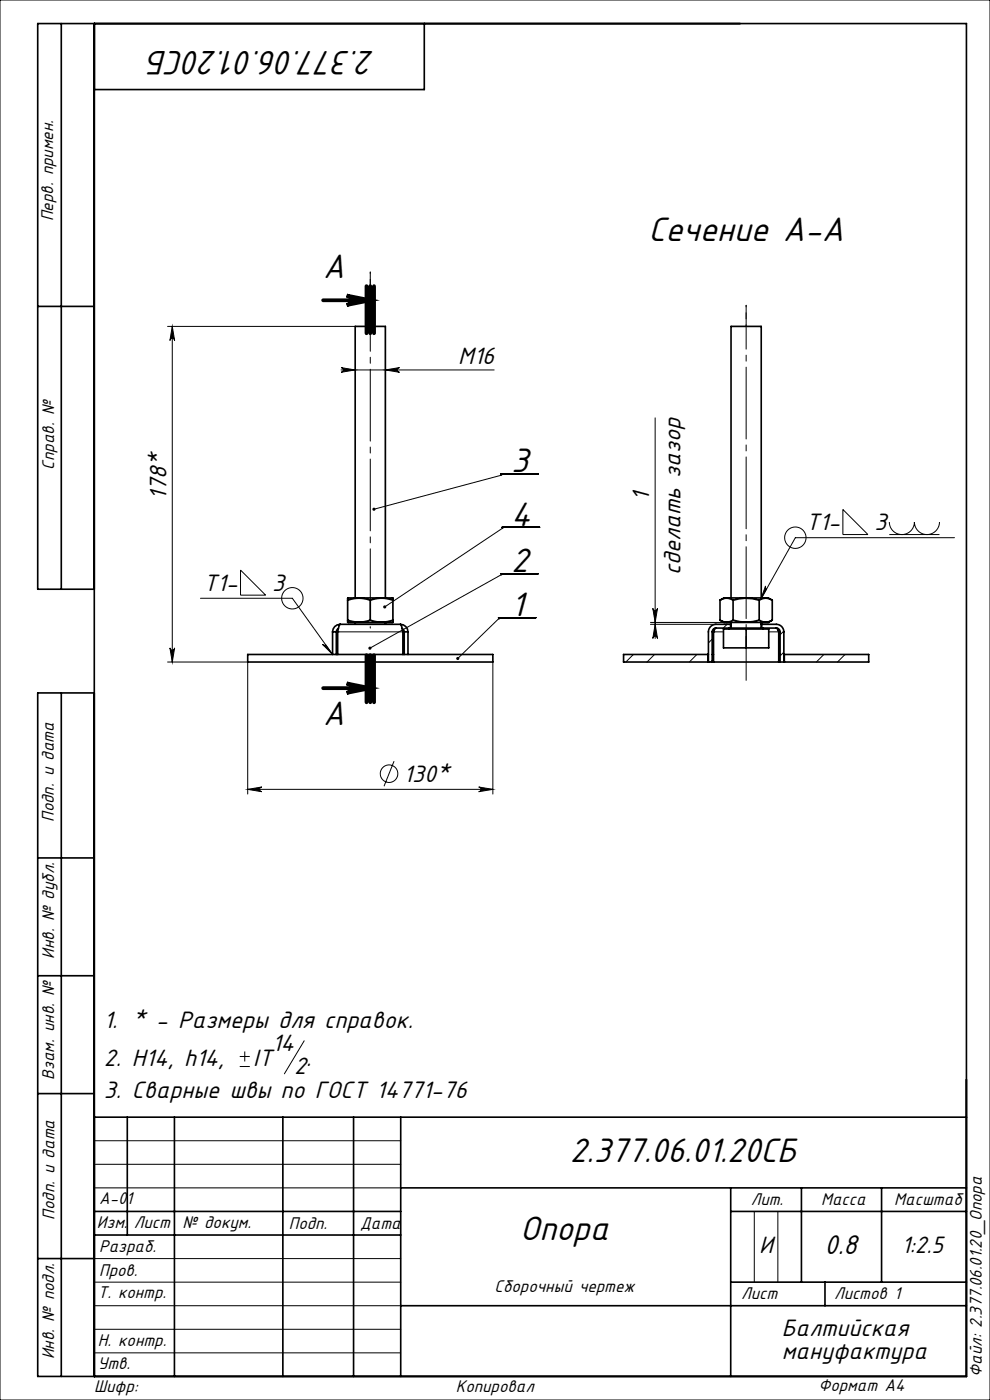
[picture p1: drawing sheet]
<svg xmlns="http://www.w3.org/2000/svg" width="210mm" height="297mm" viewBox="0 0 210 297" stroke-linecap="round" stroke-linejoin="round" font-family="sans-serif">
<g fill="none" stroke="#000" stroke-width=".21">
<path d="M0 0h210v297h-210zM35.5 69.2h39.8M36.5 69.2l.5 3a.5 .5 0 0 0-.5-.4 .5 .5 0 0 0-.5 .4zM36.5 69.2v71.2M72.3 78l3 .5-3 .5a.5 .5 0 0 0 .5-.5 .5 .5 0 0 0-.5-.5zM72.3 78.5h32.5M81.7 78.5l3-.5a.5 .5 0 0 0-.4 .5 .5 .5 0 0 0 .4 .5zM139 88.6v46.8M106.2 100.8h.1M106.2 100.6h8M106.2 100.8l-26.9 7.2M106.5 112.1h.1"/>
<path d="M106.5 111.8h8M106.5 112.1l-24.9 16.7M178.8 108.1l5.3 5.3h-5.3zM188.6 110.7a2.66 2.66 0 0 0 2.7 2.7 2.66 2.66 0 0 0 2.7-2.7 2.66 2.66 0 0 0 2.6 2.7 2.66 2.66 0 0 0 2.7-2.7M188.6 113.4h10.7M202.5 114.1h-33.8l-7.3 13.1M36 137.4a.5 .5 0 0 0 .5 .5 .5 .5 0 0 0 .5-.5l-.5 3zM42.5 126.9h19.5l8.6 11.9M51 120.9l5.3 5.4h-5.3zM68.4 136.7l.4 .2 .3-.1 1.5 2zM71.6 134h13.9M105.7 131.3h.1"/>
<path d="M105.7 131h8M105.7 131.3l-8.6 8.4M106.2 122h.1M106.2 121.7h8M106.2 122l-27.7 15.5M134.3 138.8l-1.6 1.6M138 132h15.6M138 132.4h13.9M138.5 129a.5 .5 0 0 0 .5 .5 .5 .5 0 0 0 .5-.5l-.5 3zM138.8 138.8l-1.6 1.6M139 132.4l.5 3a.5 .5 0 0 0-.5-.4 .5 .5 0 0 0-.5 .4zM147.8 138.8l-1.6 1.6"/>
<path d="M151.1 135.6l-.8 .8M151.4 134h2.1M154.2 132.4l-.8 .8M162.4 124.3v.4l.2 .3-1.2 2.2zM163.1 134h2.1M166.3 133.9l-.8 .8M166.3 138.4l-.8 .8M174.8 138.8l-1.6 1.6M179.3 138.8l-1.6 1.6M35.5 140.4h17v28.1M104.5 140.4v28.1M151.1 140.1l-.4 .3"/>
<path d="M52.5 167.5l3-.5a.5 .5 0 0 0-.4 .5 .5 .5 0 0 0 .4 .5zM52.5 167.5h52M83.6 161.5l-2.1 5.3M101.5 167l3 .5-3 .5a.5 .5 0 0 0 .5-.5 .5 .5 0 0 0-.5-.5zM50.9 226.3h2.1M50.9 224.1h2.1M51.9 223.1v2.1M64.5 220.8l-4.2 7M20 242h65M20 247h65M20 252h65M160 257v15"/>
<path d="M165 257v15M20 277h65M20 272h65M20 267h65M20 287h65M20 282h65"/>
<circle cx="168.7" cy="114.1" r="2.27"/>
<circle cx="62" cy="126.9" r="2.27"/>
<circle cx="82.5" cy="164.1" r="1.86"/>
</g>
<path d="M73.5 62.7l5 1-5 1a1 1 0 0 0 1-1 1 1 0 0 0-1-1zM73.5 145l5 1-5 1a1 1 0 0 0 1-1 1 1 0 0 0-1-1z" fill="none" stroke="#000" stroke-width=".8" stroke-linecap="butt"/>
<path d="M68.5 63.7h10M77.7 60.7v10M78.5 60.7v10M79.3 60.7v10M77.7 139v10M78.5 139v10M79.3 139v10zM68.5 146h10" fill="none" stroke="#000" stroke-width=".8"/>
<path d="M78.5 69.2v-11.5" fill="none" stroke="#000" stroke-width=".21" stroke-dasharray="15.2 1.3 1.3 1.3" stroke-dashoffset="11.4"/>
<path d="M78.5 57.7v75.5" fill="none" stroke="#000" stroke-width=".21" stroke-dasharray="15.2 1.3 1.3 1.3" stroke-dashoffset="-1.6"/>
<path d="M158.3 69.2v-4.4" fill="none" stroke="#000" stroke-width=".21" stroke-dasharray="15.2 1.3 1.3 1.3" stroke-dashoffset="14.9"/>
<path d="M158.3 64.8v79.5" fill="none" stroke="#000" stroke-width=".21" stroke-dasharray="15.2 1.3 1.3 1.3" stroke-dashoffset="5.9"/>
<g fill="none" stroke="#000" stroke-width=".35">
<path d="M13 5v120M20 5v287M90 5v14h-70M8 65h12M20 125h-12v-120h197v287h-197v-145h12M52.5 138.8h52v1.6h-52zM70.5 134h.8M70.5 134v4.8M71.3 134v4.8M71.8 133.3l-.4 .4-.1 .3M72.1 132.4l-.5 1.6v4.8M72.1 132.4a1.6 1.6 0 0 0-1.6 1.6"/>
<path d="M72.1 132.4h12.8M73.7 126.9l9.5-.1 .1 .5M73.7 127.3a6.9 6.9 0 0 1 4.8 0M73.7 131.6a6.9 6.9 0 0 0 4.8 0M73.7 126.9v.4M73.7 131.6v.4M73.7 127.3v4.3M75.3 126.8v-57.6h6.4v57.6M75.3 132v.4M78.5 127.3a6.9 6.9 0 0 1 4.8 0M78.5 131.6a7 7 0 0 0 4.8 0M78.5 127.3v4.3"/>
<path d="M81.7 132v.4M83.3 131.6l-.1 .4h-9.5M83.3 127.3v4.3M84.9 132.4l.6 1.6v4.8M84.9 132.4a1.6 1.6 0 0 1 1.6 1.6M85.3 133.3l.4 .4v.3M85.7 134h.8M85.7 134v4.8M86.5 134v4.8M150.2 138.8v1.6M150.3 138.8h-18v1.6h52v-1.6h-18M151.1 138.8h.3"/>
<path d="M151.4 134v6.4M151.5 133.3l-.1 .7M151.9 133.2a.8 .8 0 0 0-.8 .8v6.4M151.9 133.2l-.5 .8M151.9 133.2h2.8M152.7 127.3a2.46 2.46 0 0 1 2.8 0M152.7 127.3l.9-.5h9.4l.8 .5M152.7 131.6a2.45 2.45 0 0 0 2.8 0M152.7 131.6l.9 .4h9.4l.8-.4M152.7 127.3v4.3M153.5 133.4h9.6v4h-9.6zM154.7 133.2h7.2"/>
<path d="M154.7 133.2v.2M155 132.4h-3.1a1.6 1.6 0 0 0-1.6 1.6v6.4M155 132.4h.1M155 132.4v.8M155.1 126.8v-57.6h6.4v57.6M155.1 132v1.2M155.5 127.3a9.2 9.2 0 0 1 5.5 0M155.5 131.6a9.2 9.2 0 0 0 5.5 0M155.5 127.3v4.3M158.3 133.4v4M161 127.3a2.46 2.46 0 0 1 2.8 0M161 131.6a2.45 2.45 0 0 0 2.8 0"/>
<path d="M161 127.3v4.3M161.5 132.4h.1M161.5 132v1.2M161.6 132.4h3.1a1.6 1.6 0 0 1 1.6 1.6v6.4M161.6 132.4v.8M161.9 133.2v.2M161.9 133.2h2.8M163.8 127.3v4.3M164.7 133.2a.8 .8 0 0 1 .8 .8v6.4M164.7 133.2l.5 .8M165 133.3l.2 .7M165.2 134v6.4"/>
<path d="M165.2 138.8h.3M166.4 138.8v1.6M13 147v145M8 182h12M8 207h12M8 232h12M20 237h185M27 237v25M37 237v55M60 237v55M75 237v55M85 237v55"/>
<path d="M20 257h65M85 252h120M155 252v40M155 257h50M170 252v20M187 252v20M8 267h12M20 262h65M85 277h120M155 272h50M175 272v5"/>
</g>
<g fill="#000">
<path d="M73.5 62.7l5 1-5 1a1 1 0 0 0 1-1 1 1 0 0 0-1-1zM73.5 145l5 1-5 1a1 1 0 0 0 1-1 1 1 0 0 0-1-1z"/>
<path d="M81.7 78.5l3-.5a.5 .5 0 0 0-.4 .5 .5 .5 0 0 0 .4 .5zM72.3 78l3 .5-3 .5a.5 .5 0 0 0 .5-.5 .5 .5 0 0 0-.5-.5zM101.5 167l3 .5-3 .5a.5 .5 0 0 0 .5-.5 .5 .5 0 0 0-.5-.5zM52.5 167.5l3-.5a.5 .5 0 0 0-.4 .5 .5 .5 0 0 0 .4 .5z"/>
<path d="M36 137.4a.5 .5 0 0 0 .5 .5 .5 .5 0 0 0 .5-.5l-.5 3zM36.5 69.2l.5 3a.5 .5 0 0 0-.5-.4 .5 .5 0 0 0-.5 .4z"/>
<path d="M68.4 136.7l.4 .2 .3-.1 1.5 2zM162.4 124.3v.4l.2 .3-1.2 2.2z"/>
<path d="M71.5 134a.17 .17 0 0 1 .3 0 .17 .17 0 0 1-.3 0zM85.3 134a.17 .17 0 0 1 .3 0 .17 .17 0 0 1-.3 0z"/>
<path d="M96.9 139.5v.4l.2-.2-.2 .2a.33 .33 0 0 0 .4 0 .33 .33 0 0 0 0-.5 .33 .33 0 0 0-.4 .1zM78.2 137.3v.4l.3-.2-.3 .2a.33 .33 0 0 0 .5 .1 .33 .33 0 0 0 0-.5 .33 .33 0 0 0-.5 0zM81.3 128.6v.3l.3-.1-.3 .1a.33 .33 0 0 0 .5 .1 .33 .33 0 0 0 0-.5 .33 .33 0 0 0-.5 .1zM79.1 107.8l-.1 .3 .3-.1-.3 .1a.33 .33 0 0 0 .5 .2 .33 .33 0 0 0 .1-.5 .33 .33 0 0 0-.5 0z"/>
<path d="M138.5 129a.5 .5 0 0 0 .5 .5 .5 .5 0 0 0 .5-.5l-.5 3zM139 132.4l.5 3a.5 .5 0 0 0-.5-.4 .5 .5 0 0 0-.5 .4z"/>
<path d="M151.2 134a.17 .17 0 0 1 .3 0 .17 .17 0 0 1-.3 0zM165 134a.2 .2 0 0 1 .4 0 .2 .2 0 0 1-.4 0z"/>
</g>
<g font-size="8">
<text x="79.5" y="10.7" transform="rotate(-180 79.5 10.7)">2.377.06.01.20СБ</text>
<text x="137.6" y="51.1">Сечение A-A</text>
<text x="68.5" y="58.9">A</text>
<text x="108.4" y="100.2">3</text>
<text x="108.4" y="111.5">4</text>
<text x="108.4" y="121.3">2</text>
<text x="108.4" y="130.7">1</text>
<text x="68.5" y="153.8">A</text>
<text x="120.9" y="246.6">2.377.06.01.20СБ</text>
<text x="110.3" y="263.1">Опора</text>
</g>
<text font-size="6.4" x="174.9" y="266">0.8</text>
<g font-size="5.6">
<text x="97.2" y="77.2">М16</text>
<text x="35.3" y="106" transform="rotate(-90 35.3 106)">178*</text>
<text x="137.7" y="106.2" transform="rotate(-90 137.7 106.2)">1</text>
<text x="171" y="112.5">Т1-</text>
<text x="185.5" y="112.5">3</text>
<text x="43.2" y="125.3">Т1-</text>
<text x="57.8" y="125.3">3</text>
<text x="144.3" y="122" transform="rotate(-90 144.3 122)">сделать зазор</text>
<text x="85.6" y="165.9">130*</text>
<text x="22" y="218.1">1. * - Размеры для справок.</text>
<text x="22" y="226.2">2. Н14, h14,</text>
<text x="53.7" y="226.2">IT</text>
<text x="57.7" y="223">14</text>
<text x="62.4" y="227.9">2</text>
<text x="65" y="226.2">.</text>
<text x="22" y="232.8">3. Сварные швы по ГОСТ 14771-76</text>
<text x="161.1" y="265.7">И</text>
<text x="191.2" y="265.8">1:2.5</text>
<text x="165.9" y="283.4">Балтийская</text>
<text x="165.9" y="288.3">мануфактура</text>
</g>
<g font-size="4">
<text x="11.3" y="46.9" transform="rotate(-90 11.3 46.9)">Перв. примен.</text>
<text x="11.5" y="99.6" transform="rotate(-90 11.5 99.6)">Справ. №</text>
<text x="11.4" y="174.4" transform="rotate(-90 11.4 174.4)">Подп. и дата</text>
<text x="11.5" y="203.4" transform="rotate(-90 11.5 203.4)">Инв. № дубл.</text>
<text x="11.5" y="229" transform="rotate(-90 11.5 229)">Взам. инв. №</text>
<text x="21" y="255.5">А-01</text>
<text x="159.2" y="255.6">Лит.</text>
<text x="174.2" y="255.6">Масса</text>
<text x="189.7" y="255.6">Масштаб</text>
<text x="11.5" y="258.8" transform="rotate(-90 11.5 258.8)">Подп. и дата</text>
<text x="20.6" y="260.5">Изм.</text>
<text x="28.4" y="260.5">Лист</text>
<text x="38.7" y="260.5">№ докум.</text>
<text x="61.3" y="260.6">Подп.</text>
<text x="76.4" y="260.6">Дата</text>
<text x="21" y="265.6">Разраб.</text>
<text x="20.7" y="275.4">Т. контр.</text>
<text x="21" y="270.8">Пров.</text>
<text x="104.9" y="274.1">Сборочный чертеж</text>
<text x="157.2" y="275.6">Лист</text>
<text x="176.9" y="275.6">Листов 1</text>
<text x="20.7" y="285.6">Н. контр.</text>
<text x="11.5" y="288.4" transform="rotate(-90 11.5 288.4)">Инв. № подл.</text>
<text x="20.7" y="290.4">Утв.</text>
<text x="208.3" y="292.1" transform="rotate(-90 208.3 292.1)">Файл: 2.377.06.01.20_Опора</text>
<text x="20" y="295.3">Шифр:</text>
<text x="96.7" y="295.3">Копировал</text>
<text x="173.6" y="295.1">Формат A4</text>
</g>
</svg>
